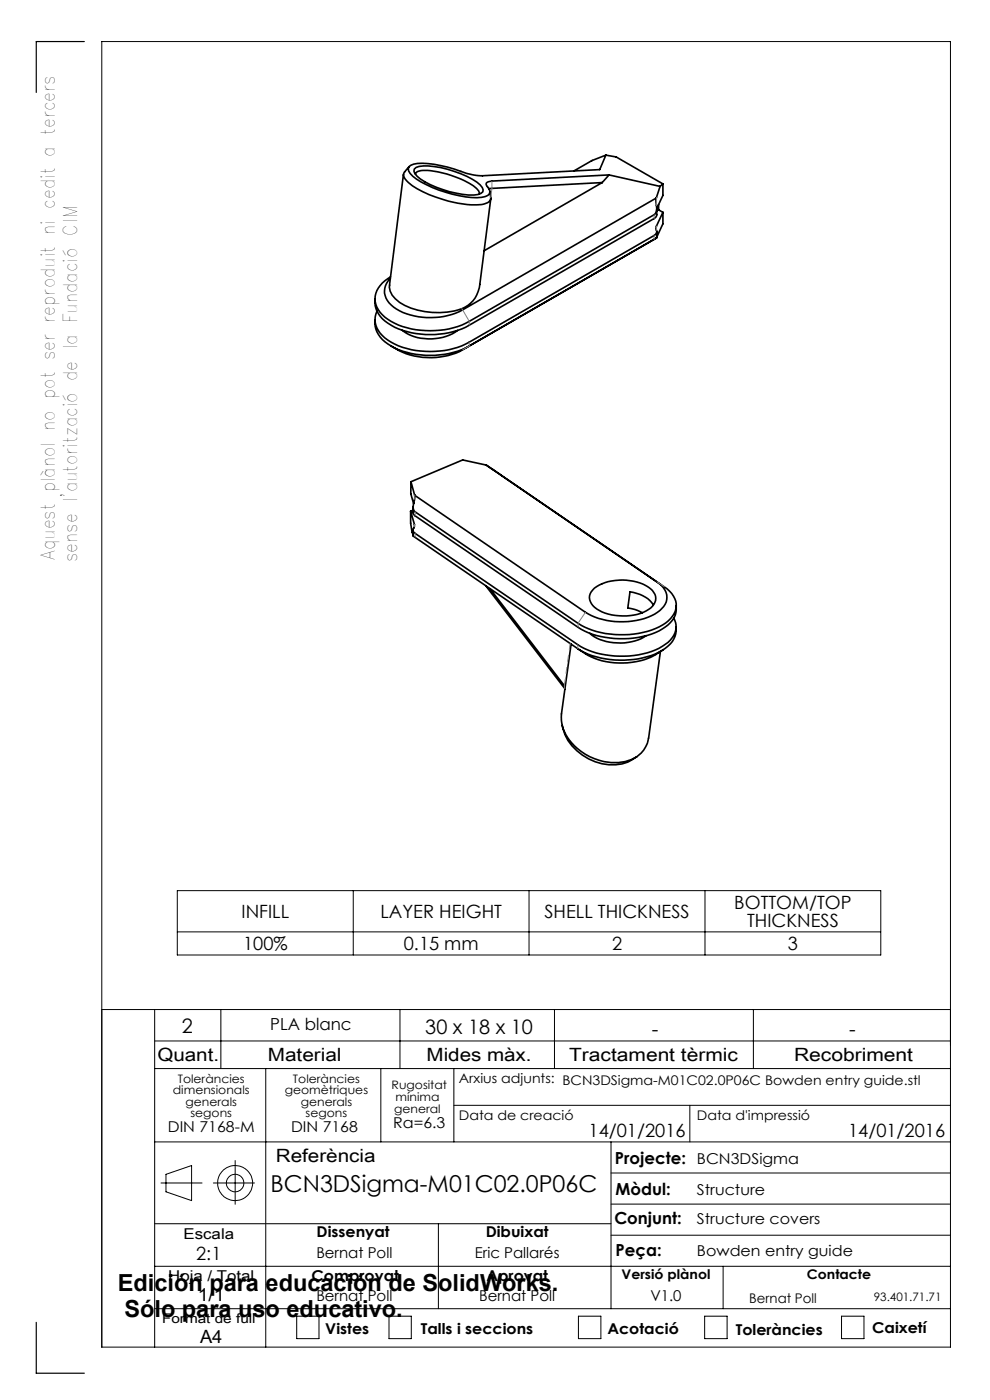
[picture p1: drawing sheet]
<svg xmlns="http://www.w3.org/2000/svg" width="210mm" height="297mm" viewBox="0 0 210 297" stroke-linecap="round" stroke-linejoin="round" font-family="sans-serif">
<g fill="none" stroke="#000" stroke-width=".21">
<path d="M37.6 188.9h149.2v13.7h-149.2zM37.6 197.7h149.2M74.9 188.9v13.7M112.2 188.9v13.7M149.5 188.9v13.7M21.6 214.2h180M32.8 214.2v71.6M46.8 214.2v12.5M84.8 214.2v12.5M117.6 214.2v12.5M159.8 214.2v12.5M32.8 220.8h168.8"/>
<path d="M32.8 226.7h168.8M56.4 226.7v59.1M80.8 226.7v15.5M96.3 226.7v15.5M96.3 234.5h105.3M146.3 234.5v7.7M32.8 259.6h96.8M32.8 242.2h168.8M34.1 251h8.8M35.2 249.1l5.4-1.8v7.4l-5.4-1.9zM45.3 251h8.7M49.9 246.2v9.3"/>
<path d="M93 259.6v18M129.6 242.2v35.4M129.6 255.4h72M129.6 248.8h72M32.8 277.6h168.8M32.8 268.6h168.8M62.9 279.2h4.8v4.8h-4.8zM82.5 279.2h4.7v4.8h-4.7zM122.7 279.2h4.8v4.8h-4.8zM129.6 262h72M149.5 279.2h4.7v4.8h-4.7zM153.4 268.6v9"/>
<path d="M178.5 279.2h4.8v4.8h-4.8zM21.6 285.8h180v-277h-180v277"/>
<circle cx="49.9" cy="251" r="3.7"/>
<circle cx="49.9" cy="251" r="1.86"/>
</g>
<path d="M17.9 8.8h-10.2v10.8M7.7 280.5v10.8h10.2" fill="none" stroke="#000" stroke-width=".25"/>
<g fill="none" stroke="#000" stroke-width=".35">
<path d="M85.6 37l-3 23.5M86.8 35.3l-1 1.2a1.25 1.25 0 0 0 .4 1.8 20.7 20.7 0 0 0 9.9 4.6 13.7 13.7 0 0 0 7.1 .2l.2-.1a1.08 1.08 0 0 0 .7-1.1M87.9 35.9a3.5 3.5 0 0 1 3-.7 21.7 21.7 0 0 1 10.9 4l.7 1.1a1.59 1.59 0 0 1-2 1.1 21 21 0 0 1-12.1-4l-.4-.6-.2-.5zM88.1 36.9a1.98 1.98 0 0 1 2.3-.7 20.4 20.4 0 0 1 10.7 3.8l.4 .5 .2 .6M127.7 38.7l-24 1.3M127.7 38.7l-25 14.5M128.5 32.9l-1.3 3.1-24.9 1.3a15.2 15.2 0 0 1-5.9-1.4l-1.5-.4a17 17 0 0 0-7.1-.7l-1.1 .6a1.6 1.6 0 0 0 .9 2 24.9 24.9 0 0 0 14.5 4.5 1.55 1.55 0 0 0 1.8-1.2l-.5-1.1a.63 .63 0 0 1-.2-.8 .63 .63 0 0 1 .7-.3l25.3-1.4M128.5 32.9a25.8 25.8 0 0 0-6.8 3.4M128.5 32.9l2.2 .4 9.9 5.7M129.2 37.1l10.8 2.4M129.2 37.1l-1.5 1.6M140 39.5l-.8 2.5"/>
<path d="M140.6 39l-.6 .5M140.6 39v2.4l-1.3 2.8M103.9 40.6l.2 1.3M104.1 42.2l-2.3 18.2a6.2 6.2 0 0 1-5.4 5.6 16.2 16.2 0 0 1-11.6-1.8 4 4 0 0 1-2.1-3.7M138.7 50.8l.6-.4-41.2 23.8a15.2 15.2 0 0 1-15.1-.8M139.2 42l-41.1 23.8a14.8 14.8 0 0 1-14.6-.6 3.8 3.8 0 0 1-.7-6.1M139.2 42v1.6a1.86 1.86 0 0 1-.5 2l-39.2 22.6a18.3 18.3 0 0 1-16.5 0 5.4 5.4 0 0 1-3.3-6l.6-1.1a7.1 7.1 0 0 1 2.5-2.4M139.3 44.3v1.3l-.4 .7-39.4 22.7a18.3 18.3 0 0 1-16.5 0 5.7 5.7 0 0 1-3.4-5.6M139.3 49.1v1.3M139.7 44.5l-.4 .2M139.7 44.5l.9 .5M139.7 43.4v1.1"/>
<path d="M140.6 45l-1.4 3-.1 .5a.96 .96 0 0 1-.4 1.5l-39.2 22.6a18.3 18.3 0 0 1-16.5 0 5.4 5.4 0 0 1-3.3-6l.3-.6M140.6 45v2.5l-1.3 2.8M79.6 67.8a5.7 5.7 0 0 0 3.4 5.6 18.3 18.3 0 0 0 16.5 0M85.3 70.1a10.4 10.4 0 0 0 11.7 0M103.2 98.7l37.7 25.8a4.3 4.3 0 0 1 2.1 5.7 9.6 9.6 0 0 1-6.6 4 19.1 19.1 0 0 1-13.8-2l-34.5-23.6a2.15 2.15 0 0 1-.2-2.5l.1-1M103.2 98.7l36.1 24.8a3.5 3.5 0 0 1 1.5 5.2 11.2 11.2 0 0 1-8.5 3.2 14.8 14.8 0 0 1-8.1-2l-36.2-24.8M103.2 98.7l-5.1-1.1-10.9 4.6M87.1 108.4l.8 2.9-.1 .6a.78 .78 0 0 0 .2 1.2l34.6 23.7a18.9 18.9 0 0 0 17.9 .3 4.5 4.5 0 0 0 2.6-5.6l-.2-.3M87.1 108.4v2.6l.3 2 .2 .2M87.2 102.2l.8 2.9M87.2 102.2l-.1 2.5 .6 2.2M87.6 112.5v1.2l.2 .1 34.8 23.8a18.9 18.9 0 0 0 17.9 .4 5 5 0 0 0 2.9-5"/>
<path d="M87.6 107.5v1.3l.5 .6 34.5 23.7a18.9 18.9 0 0 0 17.9 .3 4.9 4.9 0 0 0 2.9-5M87.6 108.2l-.5 .2M103.1 124.3l16.7 21.9M103.9 124.9l16 20.9M121.1 136.6l-2 14.8a9.2 9.2 0 0 0 5 8.6 11.3 11.3 0 0 0 9.8 1.1 5.7 5.7 0 0 0 3.6-4.5l2.6-18.4M122.7 137.7a15.5 15.5 0 0 0 18 .2M125.1 134.4a10.8 10.8 0 0 0 10.3 1.3l1.7-.8M126.1 124.8a10.8 10.8 0 0 1 11.9 .1 2.51 2.51 0 0 1-.4 4.4 11.3 11.3 0 0 1-11-.1 2.58 2.58 0 0 1-.5-4.4zM138.6 128.4a6.4 6.4 0 0 0-5-2.8l-.4 3.4 1.5 .3 1.6 .7M119.3 153.9l.2 .8M119.5 154.7a11 11 0 0 0 9.7 7.5 8 8 0 0 0 5.9-1.7"/>
</g>
<g fill="none" stroke="#808080" stroke-width=".21" stroke-dasharray="6.3 1.3 1.3 1.3 1.3 1.3">
<path d="M104.4 39.9l-.3 2M104.4 39.9l-.1-1.5M138.7 46.4v-.9M138.7 50.8v-.8M139.3 41.9v1.7M139.3 48v.9M97.9 65.5l.2 .2M98.1 65.7l1.4 2.5M99.5 68.2v.8M99.5 73.4v-.8M99.5 73.4l-1.4 .8M87.9 111.7v-.5"/>
<path d="M88 105.9v-.9M88 113.1v.9M88.1 108.6v.8M122.6 137.6v-.8M122.6 132.2l1.6-2.3M122.6 132.2v.9M140.9 124.5l-1.5-1.1M119.7 145.4l.1 .7"/>
</g>
<path d="M119.7 145.4l1.2-8.9" fill="none" stroke="#808080" stroke-width=".21" stroke-dasharray="6.3 1.3 1.3 1.3 1.3 1.3" stroke-dashoffset="5"/>
<g font-size="5">
<text x="25" y="273.9">Edición para educación de SolidWorks.</text>
<text x="26.4" y="279.4">Sólo para uso educativo.</text>
</g>
<text font-size="4.9" x="57.4" y="253">BCN3DSigma-M01C02.0P06C</text>
<g font-size="4.2">
<text x="38.6" y="219">2</text>
<text x="90.2" y="219.4">30 x 18 x 10</text>
<text x="138.3" y="219.7">-</text>
<text x="180.1" y="219.7">-</text>
</g>
<g font-size="4">
<text x="11.7" y="118.8" transform="rotate(-90 11.7 118.8)">Aquest plànol no pot ser reproduit ni cedit a tercers</text>
<text x="16.4" y="119.2" transform="rotate(-90 16.4 119.2)">sense l'autorització de la Fundació CIM</text>
</g>
<g font-size="3.9">
<text x="51.2" y="194.8">INFILL</text>
<text x="80.7" y="194.8">LAYER HEIGHT</text>
<text x="115.5" y="194.8">SHELL THICKNESS</text>
<text x="155.8" y="192.8">BOTTOM/TOP</text>
<text x="158.5" y="196.7">THICKNESS</text>
<text x="51.6" y="201.6">100%</text>
<text x="85.7" y="201.6">0.15 mm</text>
<text x="129.8" y="201.6">2</text>
<text x="167.1" y="201.6">3</text>
<text x="33.4" y="225">Quant.</text>
<text x="56.8" y="225">Material</text>
<text x="90.5" y="225">Mides màx.</text>
<text x="120.7" y="225">Tractament tèrmic</text>
<text x="168.4" y="225">Recobriment</text>
<text x="124.8" y="241.3">14/01/2016</text>
<text x="179.9" y="241.3">14/01/2016</text>
<text x="58.5" y="246.5">Referència</text>
<text x="41.6" y="267.2">2:1</text>
<text x="41.9" y="276.1">1/1</text>
<text x="42.4" y="284.9">A4</text>
</g>
<g font-size="3.5">
<text x="57.3" y="218.6">PLA blanc</text>
<text x="130.5" y="246.8">Projecte:</text>
<text x="130.6" y="253.4">Mòdul:</text>
<text x="130.3" y="259.8">Conjunt:</text>
<text x="130.6" y="266.4">Peça:</text>
</g>
<g font-size="3.2">
<text x="83.4" y="239.3">Ra=6.3</text>
<text x="35.6" y="240.1">DIN 7168-M</text>
<text x="61.7" y="240.1">DIN 7168</text>
<text x="147.8" y="246.8">BCN3DSigma</text>
<text x="147.8" y="253.4">Structure</text>
<text x="38.9" y="262.9">Escala</text>
<text x="67.2" y="262.5">Dissenyat</text>
<text x="103" y="262.5">Dibuixat</text>
<text x="147.8" y="259.8">Structure covers</text>
<text x="67.1" y="266.8">Bernat Poll</text>
<text x="100.7" y="266.8">Eric Pallarés</text>
<text x="147.8" y="266.4">Bowden entry guide</text>
<text x="35.7" y="271.7">Hoja / Total</text>
<text x="66.1" y="271.7">Comprovat</text>
<text x="103.2" y="271.7">Aprovat</text>
<text x="67.1" y="276.1">Bernat Poll</text>
<text x="101.6" y="276.1">Bernat Poll</text>
<text x="138" y="276.1">V1.0</text>
<text x="69" y="283.1">Vistes</text>
<text x="89.3" y="283.1">Talls i seccions</text>
<text x="128.8" y="283.1">Acotació</text>
<text x="156.1" y="283.2">Toleràncies</text>
<text x="185" y="282.8">Caixetí</text>
</g>
<g font-size="2.8">
<text x="97.3" y="229.6">Arxius adjunts: BCN3DSigma-M01C02.0P06C Bowden entry guide.stl</text>
<text x="97.3" y="237.7">Data de creació</text>
<text x="147.8" y="237.7">Data d'impressió</text>
<text x="131.8" y="271.4">Versió plànol</text>
<text x="171.2" y="271.4">Contacte</text>
<text x="34.4" y="280.7">Format de full</text>
<text x="158.9" y="276.3">Bernat Poll</text>
</g>
<g font-size="2.5">
<text x="36.7" y="232.1">dimensionals</text>
<text x="37.7" y="229.6">Toleràncies</text>
<text x="60.4" y="232.1">geomètriques</text>
<text x="62.1" y="229.6">Toleràncies</text>
<text x="83.1" y="231">Rugositat</text>
<text x="83.9" y="233.5">mínima</text>
<text x="39.4" y="234.6">generals</text>
<text x="40.4" y="237.1">segons</text>
<text x="63.8" y="234.6">generals</text>
<text x="64.8" y="237.1">segons</text>
<text x="83.6" y="236.2">general</text>
<text x="185.4" y="276.1">93.401.71.71</text>
</g>
</svg>
